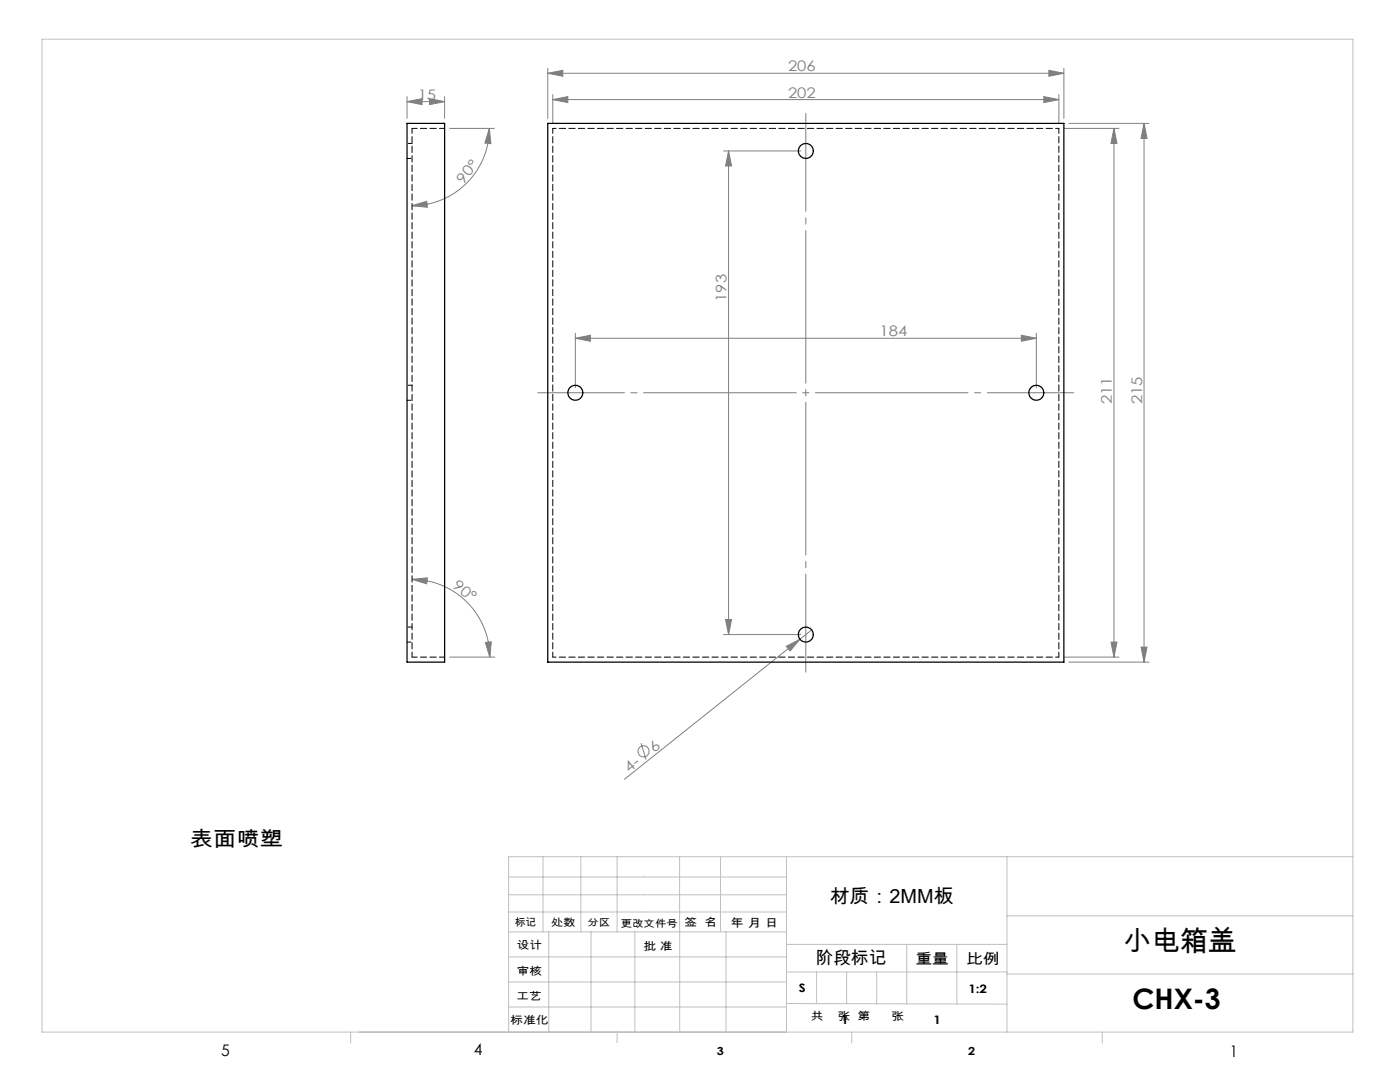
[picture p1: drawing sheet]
<svg xmlns="http://www.w3.org/2000/svg" width="279mm" height="216mm" viewBox="0 0 279 216" stroke-linecap="round" stroke-linejoin="round" font-family="sans-serif">
<g fill="none" stroke="#808080" stroke-width=".2">
<path d="M81.2 19.3v4.3M85.7 19.7l3 .6-3 .6zM88.7 19.3v4.3M109.3 14.6l3-.6v1.2zM109.3 13.6v10M109.3 14.6h103M110.3 19.9l3-.6v1.2zM110.3 18.9v5.7M110.3 19.9h101M208.3 19.3l3 .6-3 .6zM209.3 14l3 .6-3 .6zM211.3 18.9v5.7"/>
<path d="M212.3 13.6v10M81.2 20.3l3-.6v1.2zM81.2 20.3h7.5M89.7 25.6h9M97.7 25.6l.3 3.1-1.2-.1zM97.7 25.6a15.4 15.4 0 0 1-15.5 15.4M144.4 30.1h15.4M145.4 30.1v96.5M145.4 30.1l.6 3h-1.2zM212.3 25.6h11M213.3 24.6h16M222.3 25.6l.6 3h-1.2z"/>
<path d="M222.3 25.6v105.5M228.3 24.6l.6 3h-1.2zM228.3 24.6v107.5M82.2 41l3-.8 .1 1.2zM114.8 67.5l3-.6v1.2zM114.8 66.5v10.9M114.8 67.5h92M203.8 66.9l3 .6-3 .6zM206.8 66.5v10.9M82.2 115.6l3.1-.3-.1 1.2zM82.2 115.6a15.5 15.5 0 0 1 15.5 15.5M89.7 131.1h9"/>
<path d="M96.9 128.2l1.2-.1-.4 3zM144.4 126.6h15.4M144.8 123.6h1.2l-.6 3zM156.9 129l2.7-1.4-1.9 2.3zM162 125.7l-37.4 29.8M212.3 131.1h11M213.3 132.1h16M221.7 128.1h1.2l-.6 3zM227.7 129.1h1.2l-.6 3zM127.9 148.3l1 3.3"/>
<circle cx="128.4" cy="149.9" r="1.11"/>
</g>
<path d="M160.8 22.6v111.5" fill="none" stroke="#808080" stroke-width=".2" stroke-dasharray="30.5 1.3 1.3 1.3" stroke-dashoffset="10.9"/>
<path d="M214.3 78.4h-107" fill="none" stroke="#808080" stroke-width=".2" stroke-dasharray="30.5 1.3 1.3 1.3" stroke-dashoffset="13.2"/>
<g fill="none" stroke="#c0c0c0" stroke-width=".2">
<path d="M8.4 7.8h261.6v198.1h-261.6zM101.5 178.5h55.5M101.5 175h55.5M108.4 170.9v15M115.9 170.9v15M123.2 170.9v15M135.6 170.9v15M143.8 170.9v15M157 170.9v35M201 170.9v35M270 170.9h-168.5v35M101.5 195.9h55.5"/>
<path d="M101.5 190.9h55.5M101.5 185.9h55.5M101.5 182h55.5M109.5 185.9v20M118 185.9v20M126.7 185.9v20M135.7 185.9v20M144.9 185.9v20M157 188.4h44M157 193.9h44M163 193.9v6.4M169 193.9v6.4"/>
<path d="M175 193.9v6.4M181 188.4v11.9M191 188.4v11.9M201 194.3h69M201 182.7h69M70 205.9v2.2M101.5 200.9h55.5M123.2 205.9v2.2M157 200.2l44 .2M170 205.9v2.2M220 205.9v2.2"/>
</g>
<g fill="#808080">
<path d="M156.9 129l2.7-1.4-1.9 2.3z"/>
<path d="M96.9 128.2l1.2-.1-.4 3zM82.2 115.6l3.1-.3-.1 1.2z"/>
<path d="M85.7 19.7l3 .6-3 .6zM81.2 20.3l3-.6v1.2z"/>
<path d="M110.3 19.9l3-.6v1.2zM208.3 19.3l3 .6-3 .6zM109.3 14.6l3-.6v1.2zM209.3 14l3 .6-3 .6zM114.8 67.5l3-.6v1.2zM203.8 66.9l3 .6-3 .6z"/>
<path d="M82.2 41l3-.8 .1 1.2zM97.7 25.6l.3 3.1-1.2-.1z"/>
<path d="M144.8 123.6h1.2l-.6 3zM145.4 30.1l.6 3h-1.2z"/>
<path d="M228.3 24.6l.6 3h-1.2zM227.7 129.1h1.2l-.6 3zM222.3 25.6l.6 3h-1.2zM221.7 128.1h1.2l-.6 3z"/>
</g>
<g fill="none" stroke="#000" stroke-width=".25">
<path d="M81.2 24.6h7.5v107.5h-7.5zM109.3 24.6h103v107.5h-103z"/>
<circle cx="160.8" cy="30.1" r="1.5"/>
<circle cx="114.8" cy="78.4" r="1.5"/>
<circle cx="206.8" cy="78.4" r="1.5"/>
<circle cx="160.8" cy="126.6" r="1.5"/>
</g>
<path d="M88.7 25.6h-6.5M88.7 131.1h-6.5" fill="none" stroke="#000" stroke-width=".2" stroke-dasharray="1.3 .6" stroke-dashoffset=".2"/>
<path d="M82.2 25.6v105.5M211.3 25.6v105.5M110.3 131.1v-105.5" fill="none" stroke="#000" stroke-width=".2" stroke-dasharray="1.3 .6" stroke-dashoffset=".3"/>
<path d="M81.2 31.6h1M82.2 28.6h-1M81.2 79.9h1M82.2 76.9h-1M81.2 128.1h1M82.2 125.1h-1" fill="none" stroke="#000" stroke-width=".2" stroke-dasharray="1.3 .6" stroke-dashoffset=".5"/>
<path d="M110.3 25.6h101M211.3 131.1h-101" fill="none" stroke="#000" stroke-width=".2" stroke-dasharray="1.3 .6" stroke-dashoffset=".6"/>
<g font-size="5.6">
<text x="224.2" y="189.7">小电箱盖</text>
<text x="226" y="201.3">CHX-3</text>
</g>
<text font-size="4.1" x="37.9" y="168.9">表面喷塑</text>
<text font-size="3.9" x="165.6" y="180.1">材质：2MM板</text>
<text font-size="3.5" x="162.8" y="192.3">阶段标记</text>
<g font-size="3.2">
<text x="44.2" y="210.6">5</text>
<text x="94.6" y="210.6">4</text>
<text x="245.4" y="210.9">1</text>
</g>
<g font-size="2.9" fill="#808080">
<text x="157.3" y="14.2">206</text>
<text x="83.4" y="19.9">15</text>
<text x="157.3" y="19.5">202</text>
<text x="92.5" y="36.8" transform="rotate(-51 92.5 36.8)">90°</text>
<text x="145" y="60.2" transform="rotate(-90 145 60.2)">193</text>
<text x="175.5" y="67.1">184</text>
<text x="221.9" y="80.6" transform="rotate(-90 221.9 80.6)">211</text>
<text x="227.9" y="80.6" transform="rotate(-90 227.9 80.6)">215</text>
<text x="90.2" y="117.1" transform="rotate(38 90.2 117.1)">90°</text>
<text x="125.6" y="154.2" transform="rotate(-39 125.6 154.2)">4-</text>
<text x="130.6" y="150.2" transform="rotate(-39 130.6 150.2)">6</text>
</g>
<g font-size="2.9">
<text x="182.7" y="192.3">重量</text>
<text x="192.8" y="192.4">比例</text>
</g>
<g font-size="2.3">
<text x="145.8" y="185">年 月 日</text>
<text x="159.4" y="198">S</text>
<text x="193.3" y="198.2">1:2</text>
<text x="167.9" y="204.4">1</text>
<text x="186.3" y="204.4">1</text>
</g>
<g font-size="2.2">
<text x="136.6" y="184.8">签 名</text>
<text x="103.1" y="189.5">设计</text>
<text x="128.4" y="189.5">批 准</text>
<text x="103.1" y="194.5">审核</text>
<text x="103" y="199.6">工艺</text>
<text x="161.8" y="203.5">共</text>
<text x="167.2" y="203.5">张 第</text>
<text x="177.9" y="203.5">张</text>
<text x="101.8" y="204.4">标准化</text>
<text x="143.1" y="210.5">3</text>
<text x="193.2" y="210.5">2</text>
</g>
<g font-size="2.1">
<text x="102.8" y="184.7">标记</text>
<text x="110" y="184.8">处数</text>
</g>
<g font-size="2">
<text x="117.3" y="184.8">分区</text>
<text x="123.9" y="184.9">更改文件号</text>
</g>
</svg>
